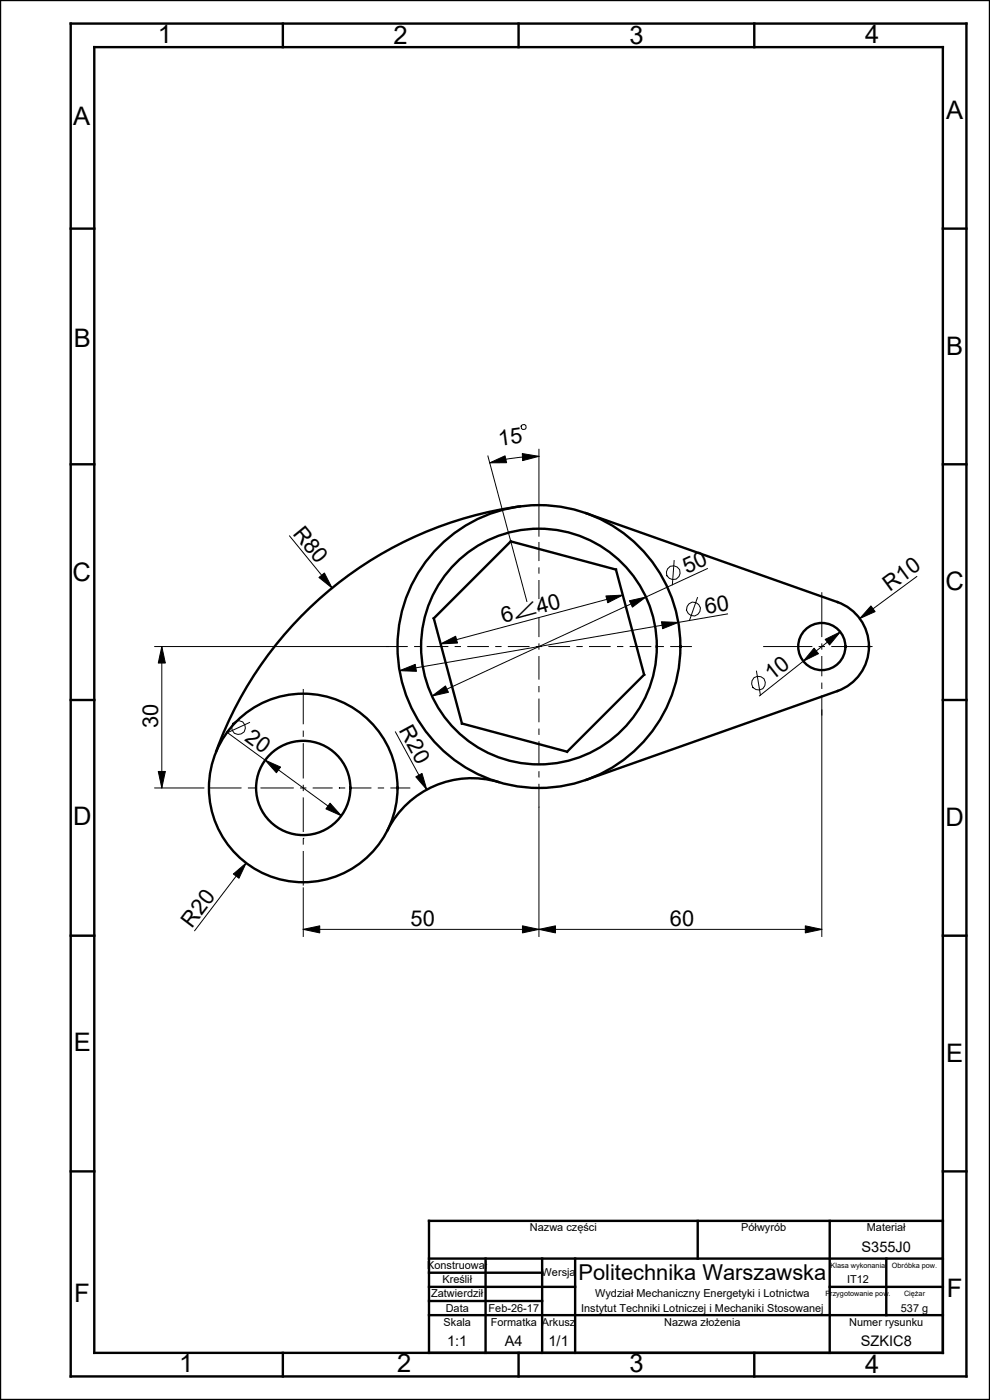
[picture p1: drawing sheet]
<svg xmlns="http://www.w3.org/2000/svg" width="210mm" height="297mm" viewBox="0 0 210 297" stroke-linecap="round" stroke-linejoin="round" font-family="sans-serif">
<g fill="none" stroke="#000" stroke-width=".21">
<path d="M103.5 96.7l8.3 30.9M103.9 98.2l3.2-1.5 .4 1.5zM110.8 90.1h.5l.2 .2 .1 .5-.2 .3h-.5l-.3-.2-.1-.5zM110.8 96.2l3.5 .6-3.4 .9zM114.3 96.8a40.3 40.3 0 0 0-10.4 1.4M114.3 95.3v18.4M61.4 113.7l9 11M143 118.9l-.4 5.2M32.8 137.2h49.6M34.3 137.2l.8 3.5h-1.5zM34.3 137.2v30M67.7 122.5l1.1-.9 1.6 3.1z"/>
<path d="M93.5 136.6l3.2-1.6 .3 1.4zM128.5 126.4l3.6-.2-3.2 1.7zM132.1 126.2l-38.6 10.4M133.5 127.4l3.5-.7-2.9 2.1zM140.3 131.9l3.6 .1-3.3 1.4zM147.9 126.8l-1.6 4.8M150.1 120.6l-58.5 27.1M154.3 130.2l-69.5 12.1M172.7 137.5l.9 1.2-3.2 1.6zM175 135.6l3.2-1.5-2.2 2.7zM178.2 134.1l-17.1 13.5M184.7 128.5l.9 1.3-3.2 1.4z"/>
<path d="M194.5 122.3l-12.1 8.9M48.1 155.3l24.3 17.8M52.9 153.3l-4.6 2.1M83.9 155.3l6.6 12.2M84.8 142.3l3.3-1.4 .2 1.5zM91.6 147.7l2.9-2.2 .6 1.4zM160.5 142.4l.8 5.1M174.3 150.6v48.1M32.8 167.2h10.4M33.6 163.7h1.5l-.8 3.5zM56.2 161.3l3.3 1.4-.9 1.2zM70 170.4l2.4 2.7-3.3-1.5z"/>
<path d="M88.2 164.8l1.3-.7 1 3.4zM114.3 171.3v27.4M49.5 185.4l2.7-2.3-1.5 3.2zM52.2 183.1l-10.9 14.3M64.3 197.2l3.5-.8v1.5zM64.3 188.4v10.3M64.3 197.2h110M110.8 196.4l3.5 .8-3.5 .7zM114.3 197.2l3.5-.8v1.5zM170.8 196.4l3.5 .8-3.5 .7z"/>
<circle cx="142.8" cy="121.5" r="1.47"/>
<circle cx="147.1" cy="129.2" r="1.47"/>
<circle cx="50.6" cy="154.3" r="1.47"/>
<circle cx="160.9" cy="144.9" r="1.47"/>
</g>
<g fill="#000">
<path d="M103.9 98.2l3.2-1.5 .4 1.5zM110.8 96.2l3.5 .6-3.4 .9zM34.3 137.2l.8 3.5h-1.5zM67.7 122.5l1.1-.9 1.6 3.1zM93.5 136.6l3.2-1.6 .3 1.4zM128.5 126.4l3.6-.2-3.2 1.7zM133.5 127.4l3.5-.7-2.9 2.1zM140.3 131.9l3.6 .1-3.3 1.4zM175 135.6l3.2-1.5-2.2 2.7zM184.7 128.5l.9 1.3-3.2 1.4zM84.8 142.3l3.3-1.4 .2 1.5zM91.6 147.7l2.9-2.2 .6 1.4z"/>
<path d="M172.7 137.5l.9 1.2-3.2 1.6zM33.6 163.7h1.5l-.8 3.5zM56.2 161.3l3.3 1.4-.9 1.2zM70 170.4l2.4 2.7-3.3-1.5zM88.2 164.8l1.3-.7 1 3.4zM49.5 185.4l2.7-2.3-1.5 3.2zM64.3 197.2l3.5-.8v1.5zM114.3 197.2l3.5-.8v1.5zM110.8 196.4l3.5 .8-3.5 .7zM170.8 196.4l3.5 .8-3.5 .7z"/>
</g>
<g fill="none" stroke="#000" stroke-width=".51">
<path d="M0 0h210v297h-210zM15 5h190v287h-190zM20 10h180v277h-180zM60 5v5M110 5v5M160 5v5M15 48.5h5M200 48.5h5M15 98.5h5M200 98.5h5M110.3 107.4a80 80 0 0 0-64.4 51.9M124.3 108.9l53.4 18.8a10 10 0 0 1 6.6 9.5 10 10 0 0 1-6.6 9.4l-53.4 18.8"/>
<path d="M92 131.2l16.3-16.3 22.4 5.9 5.9 22.3-16.3 16.4-22.3-6zM15 148.5h5M200 148.5h5M105.8 165.9a20 20 0 0 0-23.6 10.2M15 198.5h5M200 198.5h5M15 248.5h5M148 259v8M176 259v28M200 259h-109v28M200 248.5h5M91 267h109"/>
<path d="M91 270h24M91 273h31M91 276h24M91 279h109M103 267v20M115 267v20M122 267v20M176 273h24M188 267v12M60 287v5M110 287v5M160 287v5"/>
<circle cx="114.3" cy="137.2" r="30"/>
<circle cx="114.3" cy="137.2" r="25"/>
<circle cx="174.3" cy="137.2" r="5"/>
<circle cx="64.3" cy="167.2" r="20"/>
<circle cx="64.3" cy="167.2" r="10"/>
</g>
<!-- layer: 02___PRT_ALL_AXES -->
<g fill="none" stroke="#000" stroke-width=".21">
<path d="M114.3 115v4M81.9 137.2h4.6M87.8 137.2h1.4M90.5 137.2h4.6M96.4 137.2h1.4M99.1 137.2h4.6M105 137.2h1.4M107.7 137.2h4.6M113.7 137.2h1.3M114.3 120.4v1.3M114.3 123v4.1M114.3 128.4v1.4"/>
<path d="M114.3 131.1v4.1M114.3 136.5v1.3M114.3 139.2v5M116.3 137.2h4.6M122.3 137.2h1.3M124.9 137.2h4.6M130.9 137.2h1.3M133.6 137.2h4.6M139.5 137.2h1.3M142.2 137.2h4.6M161.9 137.2h10.4M173.7 137.2h1.3"/>
<path d="M174.3 125.6v9.6M174.3 136.5v1.3M174.3 139.2v4.3M176.3 137.2h8.8M64.3 146.2v7.5M64.3 155v1.3M64.3 157.7v7.5M114.3 145.5v1.4M114.3 148.2v5M114.3 154.6v1.3M114.3 157.2v5.1M174.3 144.8v1.3"/>
<path d="M174.3 147.5v4.3M44.2 167.2h7M52.6 167.2h1.3M53.9 167.2h.1M55.3 167.2h7M63.7 167.2h1.3M64.3 177.8h.1M64.3 166.5v1.3M64.3 169.2v7.3M64.3 177.8v1.4M66.3 167.2h4.3M71.9 167.2h.1"/>
<path d="M71.9 167.2h1.3M74.6 167.2h4.2M80.1 167.2h1.4M82.8 167.2h4.2M114.3 163.6v1.3M114.3 166.3v5M64.3 180.5v7.4"/>
</g>
<g font-size="5.4">
<text x="33.5" y="9.2">1</text>
<text x="83.5" y="9.3">2</text>
<text x="133.5" y="9.3">3</text>
<text x="183.5" y="9.2">4</text>
<text x="15.6" y="26.6">A</text>
<text x="200.7" y="25.3">A</text>
<text x="15.7" y="73.5">B</text>
<text x="200.7" y="75.3">B</text>
<text x="15.4" y="123.3">C</text>
<text x="200.5" y="125.3">C</text>
<text x="15.5" y="174.9">D</text>
<text x="200.5" y="175.3">D</text>
<text x="15.6" y="222.9">E</text>
<text x="200.7" y="225.3">E</text>
<text x="200.8" y="275.3">F</text>
<text x="15.7" y="276.2">F</text>
<text x="38" y="291">1</text>
<text x="84.3" y="291.1">2</text>
<text x="133.5" y="291.1">3</text>
<text x="183.5" y="291.2">4</text>
</g>
<g font-size="4.6">
<text x="105.9" y="94.6" transform="rotate(-7 105.9 94.6)">15</text>
<text x="62" y="113.2" transform="rotate(51 62 113.2)">R80</text>
<text x="145.7" y="121.8" transform="rotate(-25 145.7 121.8)">50</text>
<text x="188.8" y="125.6" transform="rotate(-36 188.8 125.6)">R10</text>
<text x="149.8" y="130.3" transform="rotate(-10 149.8 130.3)">60</text>
<text x="106.7" y="132.3" transform="rotate(-15 106.7 132.3)">6</text>
<text x="163.8" y="144.6" transform="rotate(-38 163.8 144.6)">10</text>
<text x="33.6" y="154.4" transform="rotate(-90 33.6 154.4)">30</text>
<text x="84.5" y="154.9" transform="rotate(61 84.5 154.9)">R20</text>
<text x="51.7" y="157" transform="rotate(36 51.7 157)">20</text>
<text x="40.7" y="197" transform="rotate(-53 40.7 197)">R20</text>
<text x="87.1" y="196.4">50</text>
<text x="142.1" y="196.4">60</text>
<text x="122.7" y="271.5">Politechnika Warszawska</text>
</g>
<text font-size="4.1" x="109.2" y="131.6" transform="rotate(-15 109.2 131.6)">∠40</text>
<g font-size="3.1">
<text x="182.8" y="265.5">S355J0</text>
<text x="94.9" y="285.5">1:1</text>
<text x="107.1" y="285.5">A4</text>
<text x="116.4" y="285.5">1/1</text>
<text x="182.6" y="285.5">SZKIC8</text>
</g>
<g font-size="2.3">
<text x="112.4" y="261.3">Nazwa części</text>
<text x="157.2" y="261.3">Półwyrób</text>
<text x="183.9" y="261.3">Materiał</text>
<text x="90.6" y="269.3">Konstruował</text>
<text x="91.5" y="275.3">Zatwierdził</text>
<text x="93.8" y="272.3">Kreślił</text>
<text x="114.9" y="270.8">Wersja</text>
<text x="126.2" y="275.3">Wydział Mechaniczny Energetyki i Lotnictwa</text>
<text x="179.7" y="272.3">IT12</text>
<text x="94.1" y="281.3">Skala</text>
<text x="94.6" y="278.3">Data</text>
<text x="103.6" y="278.3">Feb-26-17</text>
<text x="104.1" y="281.3">Formatka Arkusz</text>
<text x="123.3" y="278.3">Instytut Techniki Lotniczej i Mechaniki Stosowanej</text>
<text x="140.9" y="281.3">Nazwa złożenia</text>
<text x="180.1" y="281.3">Numer rysunku</text>
<text x="191.1" y="278.3">537 g</text>
</g>
<g font-size="1.5">
<text x="176.2" y="269">Klasa wykonania</text>
<text x="189.2" y="269">Obróbka pow.</text>
<text x="175.1" y="275">Przygotowanie pow.</text>
<text x="191.8" y="275">Ciężar</text>
</g>
</svg>
